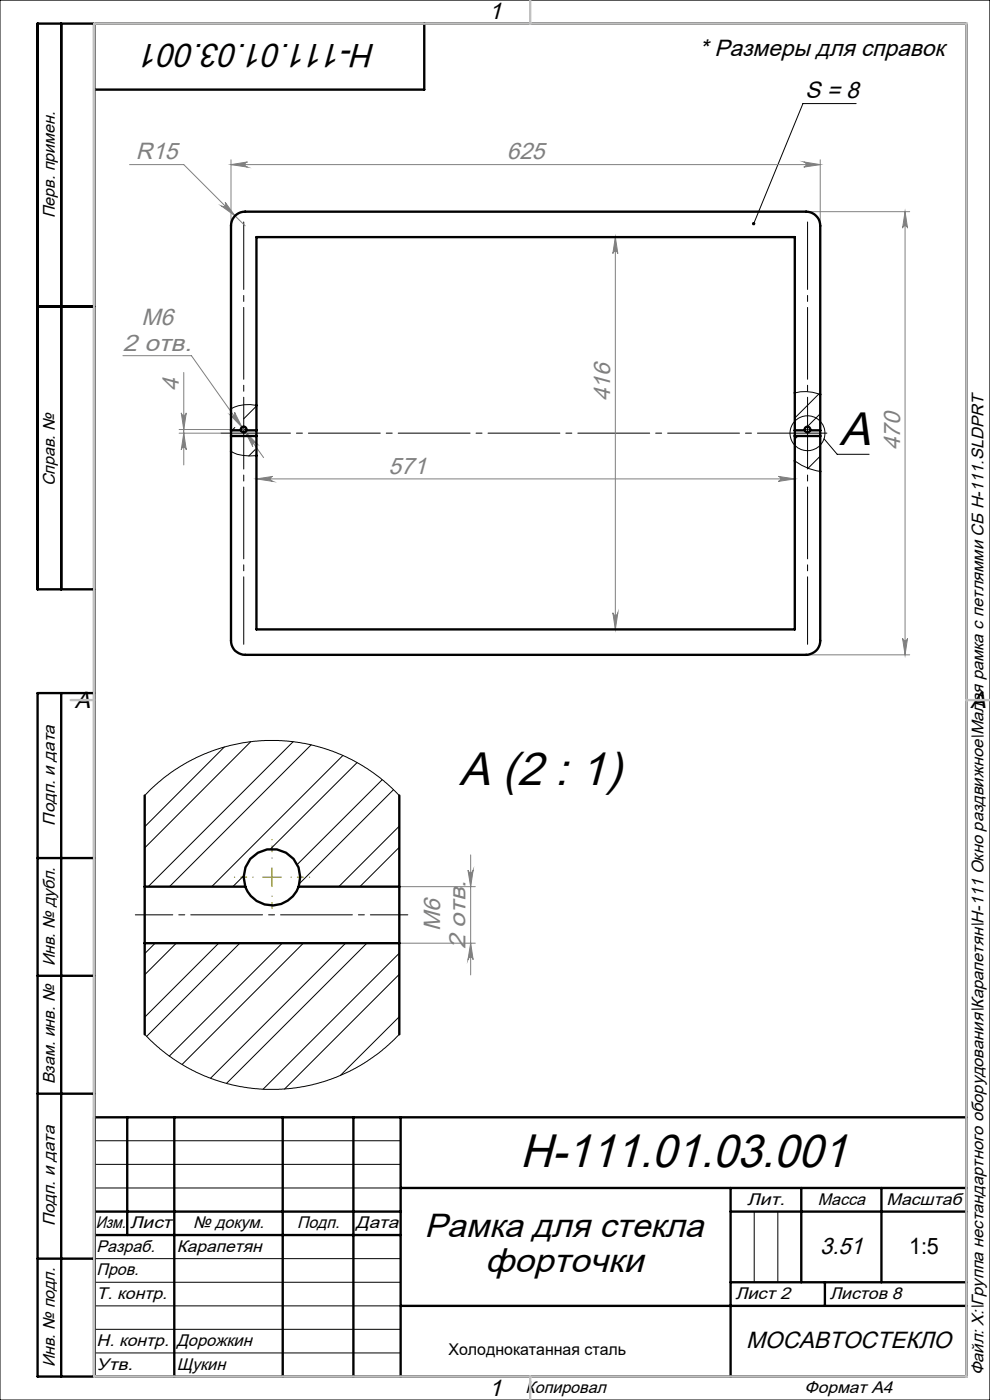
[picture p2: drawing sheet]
<svg xmlns="http://www.w3.org/2000/svg" width="210mm" height="297mm" viewBox="0 0 210 297" stroke-linecap="round" stroke-linejoin="round" font-family="sans-serif">
<g fill="none" stroke="#000" stroke-width=".21">
<path d="M0 0h210v297h-210zM181.6 22h-11.3l-10.4 25.4M51.5 91.1h.4M51.7 90.9v.4M171.1 91.1h.4M171.3 90.9v.4M174.8 93.1l2.8 3.3h6.8M20 242h65M20 247h65M20 252h65M160 257v15M165 257v15"/>
<path d="M20 267h65M20 272h65M20 277h65M20 282h65M20 287h65"/>
<circle cx="171.3" cy="91.9" r="3.7"/>
</g>
<g fill="none" stroke="#808080" stroke-width=".21">
<path d="M27.5 34.9h11.5l13 13M49 33.9v14M49 34.9h125M49 34.9l3.5-.5a.55 .55 0 0 0-.5 .5 .55 .55 0 0 0 .5 .6zM170.5 34.4l3.5 .5-3.5 .6a.55 .55 0 0 0 .5-.6 .55 .55 0 0 0-.5-.5zM174 33.9v14M47 43.7a.55 .55 0 0 0 .8 0 .55 .55 0 0 0 0-.8l2 2.9zM130.5 50.3l.6 3.5a.53 .53 0 0 0-.6-.5 .53 .53 0 0 0-.5 .5zM130.5 50.3v83.2M171 44.9h22M192 44.9l.5 3.5a.53 .53 0 0 0-.5-.5 .53 .53 0 0 0-.5 .5zM192 44.9v94"/>
<path d="M26.1 75.5h14.5l15.3 21.6M39 79v19.6M38 91.1h12.9M38 91.9h8.8M38.5 87.6a.53 .53 0 0 0 .5 .5 .53 .53 0 0 0 .5-.5l-.5 3.5zM39 91.9l.5 3.5a.53 .53 0 0 0-.5-.5 .53 .53 0 0 0-.5 .5zM48.9 88.1a.54 .54 0 0 0 .7 .1 .54 .54 0 0 0 .1-.7l1.6 3.1zM52 91.6l2.5 2.6a.53 .53 0 0 0-.7-.2 .53 .53 0 0 0-.2 .8zM54.4 101.6h114.2M54.4 101.6l3.5-.5a.53 .53 0 0 0-.5 .5 .53 .53 0 0 0 .5 .5zM165.1 101.1l3.5 .5-3.5 .5a.53 .53 0 0 0 .5-.5 .53 .53 0 0 0-.5-.5zM130 130a.53 .53 0 0 0 .5 .5 .53 .53 0 0 0 .6-.5l-.6 3.5z"/>
<path d="M171 138.9h22M191.5 135.4a.53 .53 0 0 0 .5 .5 .53 .53 0 0 0 .5-.5l-.5 3.5zM84.7 188.1h16.1M99.3 184.6a.55 .55 0 0 0 .5 .5 .55 .55 0 0 0 .6-.5l-.6 3.5zM99.8 181.4v25.4M84.7 200.1h16.1M99.8 200.1l.6 3.5a.55 .55 0 0 0-.6-.5 .55 .55 0 0 0-.5 .5z"/>
</g>
<path d="M46.9 91.9h128.5" fill="none" stroke="#000" stroke-width=".21" stroke-dasharray="15.2 1.3 1.3 1.3" stroke-dashoffset=".5"/>
<path d="M51.7 47.1v89.6M171.3 136.7v-89.6" fill="none" stroke="#000" stroke-width=".21" stroke-dasharray="15.2 1.3 1.3 1.3" stroke-dashoffset=".9"/>
<path d="M51.3 91.1h-.4M51.7 90.7v-.4M51.7 91.5v.4M52.1 91.1h.4M170.9 91.1h-.4M171.3 90.7v-.4M171.3 91.5v.4M171.7 91.1h.4" fill="none" stroke="#000" stroke-width=".21" stroke-dasharray="15.2 1.3 1.3 1.3"/>
<path d="M86.5 194.1h-57.8" fill="none" stroke="#000" stroke-width=".21" stroke-dasharray="15.2 1.3 1.3 1.3" stroke-dashoffset="7.3"/>
<path d="M53.7 186.1h-4M57.7 182.1v-4M57.7 190.1v4M61.7 186.1h4" fill="none" stroke="#808000" stroke-width=".21" stroke-dasharray="15.2 1.3 1.3 1.3" stroke-dashoffset="15.1"/>
<path d="M55.7 186.1h4M57.7 184.1v4" fill="none" stroke="#808000" stroke-width=".21"/>
<g fill="none" stroke="#000" stroke-width=".5">
<path d="M13 5v120M20 5v287M90 5v14h-70M8 65h12M20 125h-12v-120h197v287h-197v-145h12M13 147v145M8 182h12M8 207h12M8 232h12M20 237h185M27 237v25M37 237v55"/>
<path d="M60 237v55M75 237v55M85 237v55M20 257h65M85 252h120M155 252v40M155 257h50M170 252v20M187 252v20M8 267h12M20 262h65M85 277h120"/>
<path d="M155 272h50M175 272v5"/>
</g>
<path d="M20 5h185v287h-185zM112.5 0v5M15 148.5h5M205 148.5h5M112.5 292v5" fill="none" stroke="#c0c0c0" stroke-width=".5"/>
<path d="M159.6 47.2a.36 .36 0 0 1 .5-.1 .36 .36 0 0 1 .1 .5 .36 .36 0 0 1-.5 .2l.2-.4-.2 .4-.1-.1z" fill="#000"/>
<g fill="#808080">
<path d="M49 34.9l3.5-.5a.55 .55 0 0 0-.5 .5 .55 .55 0 0 0 .5 .6zM170.5 34.4l3.5 .5-3.5 .6a.55 .55 0 0 0 .5-.6 .55 .55 0 0 0-.5-.5zM54.4 101.6l3.5-.5a.53 .53 0 0 0-.5 .5 .53 .53 0 0 0 .5 .5zM165.1 101.1l3.5 .5-3.5 .5a.53 .53 0 0 0 .5-.5 .53 .53 0 0 0-.5-.5zM52 91.6l1.6 3.2a.53 .53 0 0 1 .2-.8 .53 .53 0 0 1 .7 .2zM48.9 88.1l2.4 2.5-1.6-3.1a.54 .54 0 0 1-.1 .7 .54 .54 0 0 1-.7-.1zM47.8 42.9a.55 .55 0 0 1-.1 .8 .55 .55 0 0 1-.7 0l2.8 2.1z"/>
<path d="M130 130a.53 .53 0 0 0 .5 .5 .53 .53 0 0 0 .6-.5l-.6 3.5zM130.5 50.3l.6 3.5a.53 .53 0 0 0-.6-.5 .53 .53 0 0 0-.5 .5z"/>
<path d="M192 44.9l.5 3.5a.53 .53 0 0 0-.5-.5 .53 .53 0 0 0-.5 .5zM191.5 135.4a.53 .53 0 0 0 .5 .5 .53 .53 0 0 0 .5-.5l-.5 3.5zM38.5 87.6a.53 .53 0 0 0 .5 .5 .53 .53 0 0 0 .5-.5l-.5 3.5zM39 91.9l.5 3.5a.53 .53 0 0 0-.5-.5 .53 .53 0 0 0-.5 .5zM99.3 184.6a.55 .55 0 0 0 .5 .5 .55 .55 0 0 0 .6-.5l-.6 3.5zM99.8 200.1l.6 3.5a.55 .55 0 0 0-.6-.5 .55 .55 0 0 0-.5 .5z"/>
</g>
<g fill="none" stroke="#000" stroke-width=".21">
<path d="M49 95.8a7.7 7.7 0 0 0 5.4 .9M49.8 90.7l-.6 .6M54.1 95.4l-1.3 1.3M54.4 86a8 8 0 0 0-5.4 .7M54.4 86.1l-2.7 2.8M168.6 97.8a11.7 11.7 0 0 0 5.4 2.2M168.6 83.4a8.7 8.7 0 0 1 5.4 .3M169.3 92.5l-.7 .7M170.7 91.1l-.2 .2M173.7 83.6l-5.1 5.1M174 87.8l-2.8 2.7M174 96.8l-2.6 2.5"/>
<path d="M47.6 158.5l-16.9 16.9M53.2 157.3l-22.5 22.6M62.2 157.3l-30.8 30.8M66 158l-30.1 30.1M30.7 168.8l2.9-2.8 2.8-2.2 3.3-2.1 1.9-1 3.4-1.4 3.6-1.1 4.3-.8 3.3-.3 4.6 .1 3.7 .5 4.2 1 3.4 1.3 3 1.4 3.9 2.4 3.2 2.5 2.5 2.5M72.7 160.3l-27.8 27.8M75.7 161.8l-18.3 18.3M81.1 165.4l-18.1 18M83.5 167.5l-20 19.9M84.7 175.3l-12.8 12.8M84.7 179.7l-8.4 8.4M51.7 185.8l-2.3 2.3"/>
<path d="M30.7 219.4l2.6 2.6 2.8 2.2 3 1.9 2.5 1.4 2.7 1.1 3.9 1.3 4.4 .9 3.6 .3 4.2-.1 3.9-.5 4.3-1 3.6-1.3 3.6-1.8 3.2-2 3-2.3 2.7-2.7M32.9 200.1l-2.2 2.2M37.4 200.1l-6.7 6.7M46.4 200.1l-15.7 15.7M50.9 200.1l-19.8 19.7M59.9 200.1l-24 23.9M64.3 200.1l-25.7 25.7M73.3 200.1l-28.6 28.6M77.8 200.1l-29.8 29.7M84.7 202.2l-28.9 28.9M84.7 215.7l-12.5 12.4M84.7 206.7l-24.3 24.3"/>
</g>
<g fill="none" stroke="#000" stroke-width=".5">
<path d="M49 92.5v43.4a2.95 2.95 0 0 0 3 3h119a3 3 0 0 0 3-3v-43.4M49 91.3v-43.4a2.95 2.95 0 0 1 3-3h119a3 3 0 0 1 3 3v43.4M49 91.3v1.2M49 91.3h2.1M49 92.5h5.4M51.1 91.3a.59 .59 0 0 0 .6 .4 .59 .59 0 0 0 .5-.4M51.1 91.3a.6 .6 0 0 1 .6-.8 .6 .6 0 0 1 .5 .8M52.2 91.3h2.2M54.4 91.3v1.2M54.4 91.3v-41h114.2v41M54.4 92.5v41h114.2v-41M168.6 91.3v1.2"/>
<path d="M168.6 91.3h2.1M168.6 92.5h5.4M170.7 91.3a.59 .59 0 0 0 .6 .4 .59 .59 0 0 0 .5-.4M170.7 91.3a.6 .6 0 0 1 .6-.8 .6 .6 0 0 1 .5 .8M171.8 91.3h2.2M174 91.3v1.2M30.7 168.8v19.3M84.7 168.8v19.3M30.7 188.1v12M30.7 188.1h21.3M52 188.1a6 6 0 0 0 5.7 4 6 6 0 0 0 5.7-4M52 188.1a6 6 0 0 1 5.7-8 6 6 0 0 1 5.7 8"/>
<path d="M63.4 188.1h21.3M84.7 188.1v12M30.7 200.1h54M30.7 200.1v19.3M84.7 200.1v19.3"/>
</g>
<g font-size="10">
<text x="178.1" y="94.3">A</text>
<text x="97.4" y="166.6">A (2 : 1)</text>
<text x="110.4" y="247.6">Н-111.01.03.001</text>
</g>
<g font-size="7.1">
<text x="79.7" y="9.3" transform="rotate(-180 79.7 9.3)">Н-111.01.03.001</text>
<text x="90" y="262.3">Рамка для стекла</text>
<text x="102.9" y="269.8">форточки</text>
</g>
<g font-size="5">
<text x="103.7" y="4.1">1</text>
<text x="148.3" y="11.9">* Размеры для справок</text>
<text x="170.8" y="20.8">S = 8</text>
<text x="15.9" y="150.1">A</text>
<text x="205.9" y="150.1">A</text>
<text x="174" y="266">3.51</text>
<text x="158.3" y="286">МОСАВТОСТЕКЛО</text>
<text x="103.7" y="296.1">1</text>
</g>
<g font-size="5" fill="#808080">
<text x="28.8" y="33.8">R15</text>
<text x="107.5" y="33.8">625</text>
<text x="30" y="69">M6</text>
<text x="26.1" y="74.4">2 отв.</text>
<text x="37.9" y="83" transform="rotate(-90 37.9 83)">4</text>
<text x="129.5" y="85.1" transform="rotate(-90 129.5 85.1)">416</text>
<text x="190.9" y="95.6" transform="rotate(-90 190.9 95.6)">470</text>
<text x="82.4" y="100.5">571</text>
<text x="93.4" y="197.4" transform="rotate(-90 93.4 197.4)">M6</text>
<text x="98.8" y="201.3" transform="rotate(-90 98.8 201.3)">2 отв.</text>
</g>
<text font-size="4.8" x="192.8" y="266">1:5</text>
<g font-size="3.6">
<text x="11.6" y="46.3" transform="rotate(-90 11.6 46.3)">Перв. примен.</text>
<text x="11.6" y="103.2" transform="rotate(-90 11.6 103.2)">Справ. №</text>
<text x="11.6" y="175.1" transform="rotate(-90 11.6 175.1)">Подп. и дата</text>
<text x="11.6" y="205" transform="rotate(-90 11.6 205)">Инв. № дубл.</text>
<text x="11.6" y="230" transform="rotate(-90 11.6 230)">Взам. инв. №</text>
<text x="158.5" y="255.6">Лит.</text>
<text x="173.5" y="255.6">Масса</text>
<text x="188.1" y="255.6">Масштаб</text>
<text x="11.6" y="260.1" transform="rotate(-90 11.6 260.1)">Подп. и дата</text>
<text x="20.3" y="260.6">Изм.</text>
<text x="27.6" y="260.6">Лист</text>
<text x="41" y="260.6">№ докум.</text>
<text x="63" y="260.6">Подп.</text>
<text x="75.5" y="260.6">Дата</text>
<text x="20.5" y="265.6">Разраб.</text>
<text x="37.5" y="265.6">Карапетян</text>
<text x="20.5" y="270.6">Пров.</text>
<text x="20.5" y="275.6">Т. контр.</text>
<text x="156" y="275.6">Лист 2</text>
<text x="176" y="275.6">Листов 8</text>
<text x="20.5" y="285.6">Н. контр.</text>
<text x="37.5" y="285.6">Дорожкин</text>
<text x="11.6" y="290" transform="rotate(-90 11.6 290)">Инв. № подл.</text>
<text x="20.5" y="290.6">Утв.</text>
<text x="37.5" y="290.6">Щукин</text>
<text x="208.6" y="291.8" transform="rotate(-90 208.6 291.8)">Файл: X:\Группа нестандартного оборудования\Карапетян\Н-111 Окно раздвижное\Малая рамка с петлямми СБ Н-111.SLDPRT</text>
<text x="111.5" y="295.6">Копировал</text>
<text x="170.7" y="295.6">Формат А4</text>
</g>
<text font-size="3.4" x="95.1" y="287.5">Холоднокатанная сталь</text>
</svg>
